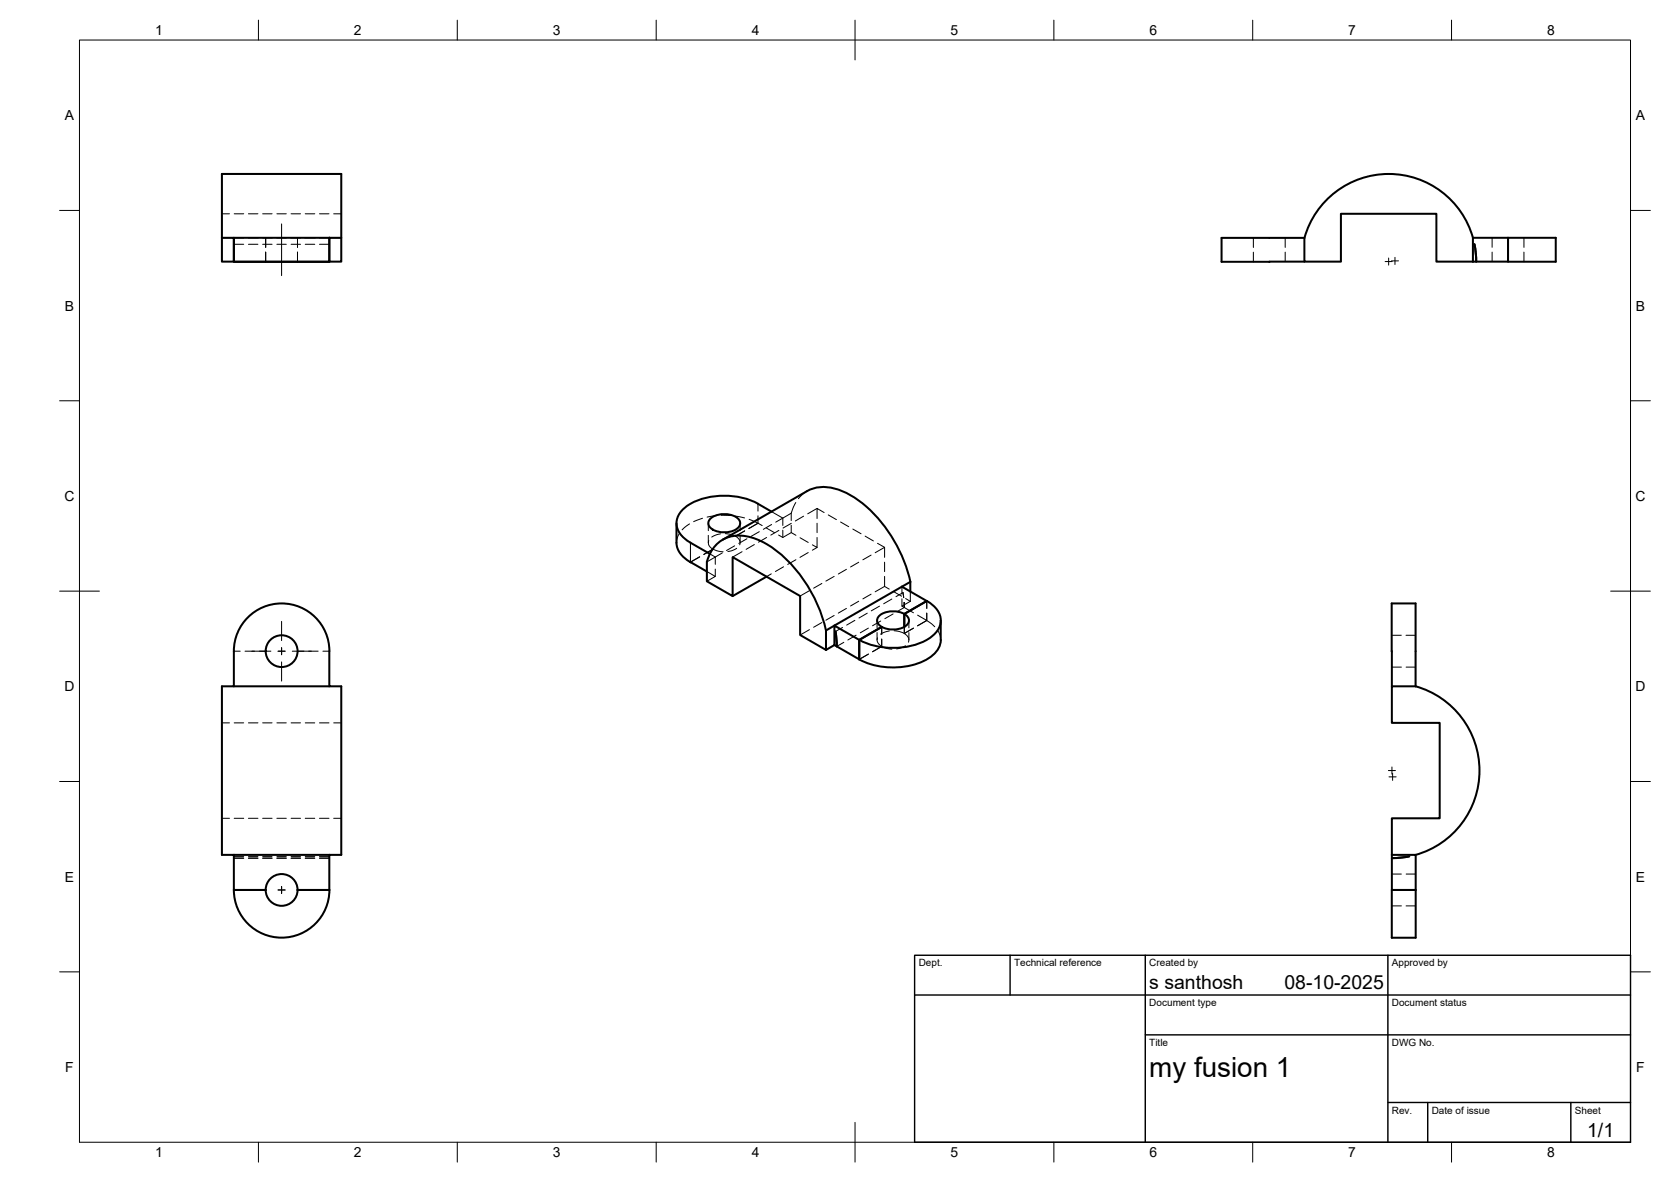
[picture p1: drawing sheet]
<svg xmlns="http://www.w3.org/2000/svg" width="420mm" height="297mm" viewBox="0 0 420 297" stroke-linecap="round" stroke-linejoin="round" font-family="sans-serif">
<!-- layer: Hidden -->
<g fill="none" stroke="#000" stroke-width=".25">
<path d="M55.8 59.8h5.5M55.8 53.7h1.9M58.9 53.7h2.4M62.5 59.8h2.4M62.5 53.7h2.4M66 59.8h2.4M66 53.7h2.4M66.8 59.8v2.4M69.6 59.8h2.4M69.6 53.7h2.4M73.2 59.8h2.4M73.2 53.7h2.4"/>
<path d="M74.8 59.8v2.4M76.8 59.8h2.3M76.8 53.7h2.3M80.3 59.8h5.5M80.3 53.7h2.4M83.9 53.7h1.9M315.2 59.8v2.4M323.2 59.8v2.4M375.2 59.8v2.4M383.2 59.8v2.4M58.8 65.8h1.6M58.8 61.4h2.5"/>
<path d="M61.6 65.8h2.4M62.5 61.4h2.4M65.2 65.8h3.2M66 61.4h2.4M66.8 63.4v2.4M69.6 65.8h2.4M69.6 61.4h2.4M73.2 65.8h1.6M73.2 61.4h2.4M74.8 63.4v2.4M74.8 65.8h1.6M76.8 61.4h2.3"/>
<path d="M77.6 65.8h2.4M80.3 61.4h2.5M81.2 65.8h1.6M315.2 63.4v2.4M323.2 63.4v2.4M375.2 63.4v2.4M383.2 63.4v2.4M170.8 134.1l-.5 1.2-.2 1.1M173.4 131.7l-1.9 1.4M175.9 139.9l-2.3 1.4 2.3-1.3M176.6 130.2l-2.2 .9M178.1 131.5v1.9"/>
<path d="M178.1 134.5v1.9M178.2 135.9a1.67 1.67 0 0 0 1.1 2.1M179.3 138l.9 .4 1.6 .3M179.3 138h.1M179.3 138l-2.3 1.3M180.1 129.6l-2.3 .3M181.2 134.2l-1 .2-1.2 .6M181.3 129.5h2.4M181.6 138.9l-1.7 1.1-1.4-.8M182.4 134.1l1.6 .3 .9 .4M184.7 137.2l-2 1.2M184.9 129.7l2.3 .5"/>
<path d="M184.9 134.7a1.73 1.73 0 0 1 1.1 2.2M184.9 134.7v.1M185.2 137.8l-1.2 .6-1 .2M186.1 131.5v1.8M186.1 134.5v1.9M186.6 138.6l-2.4 1.4M187.2 133.4l-2.3 1.3M187.2 133.4l-2.3 1.4M187.8 135.4l-2 1.2M188.4 130.5l2.2 1M189.7 136.8l-2.1 1.3M190.6 131.5l-2.3 1.3 2.3-1.3 1 .6"/>
<path d="M190.6 131.5h.1M190.9 133.6l-2.1 1.2M192.7 132.7l2 1.2M192.8 135.1l-2.1 1.2M194 128.6l2.8 1.6 2.1-1.2M194 131.8l-2.1 1.2M195.1 131.2l1.7-1v1.8M195.9 133.3l-2.1 1.2M196.8 133.2v1.9M198.9 132v1.8l1.2 .7M198.9 133.8l-2.1 1.3-1-.6M199 131.5l-2.1 1.2"/>
<path d="M200.1 126.3l-.2 .3a7 7 0 0 0-1 4.2M201.2 135.1l2 1.2M202.1 129.7l-2.1 1.2M202.9 123.4l-1.1 .9-1.1 1M203.2 138.9l-2.1 1.2M205.4 135.1v2.5l-1.1-.7M205.4 131.5v2.4M205.4 137.6l-1.1 .7M205.4 127.8l-2.3 1.3M207.2 128.8l-1.8-1v2.5M208.3 129.4l2 1.2M211.3 131.2l2.1 1.2"/>
<path d="M214.4 133l2.1 1.1M217.5 134.7l2.1 1.2M219 139.5l-2 1.2M220.6 136.5l1.8 1v2.6M222.4 137.5l-2.4 1.4M177.7 143.6l2.2 1.3-2.2 1.2M177.7 141.2l2.2-1.2v1.8M179.9 143v1.9M193.9 144.2l-1.2 .7M197 142.4l-2 1.2M200.1 140.7l-2 1.1M203.5 158.2l-2.3 1.4"/>
<path d="M203.5 148.4l-2.3 1.4M206.7 156.4l-2.1 1.2M206.7 146.6l-2.1 1.2M209.7 154.7l-2 1.2M209.7 144.9l-2 1.1M211.9 157.7l-1.8 1M212.8 152.9l-2 1.2M212.8 143.1l-2 1.2M214.9 155.9l-2 1.2M215.3 159.6l-2.1 1.2M215.9 151.1l-2 1.2M215.9 141.3l-2 1.2"/>
<path d="M218.1 154.1l-2.1 1.2M218.4 157.8l-2.1 1.2M219 149.3l-2 1.2M220.5 155.9v1.9M220.5 159v1.8M221.1 152.3l-2 1.2M221.4 156.1l-2 1.2M221.7 157.6v1.8M222.4 147.4l-2.4 1.3M222.4 147.4l1.2 .6M222.4 141.3v2.3M222.4 144.9v2.5"/>
<path d="M223.6 158.6l-1 .2-1.2 .6M224.2 150.5l-2 1.2M224.6 154.3l-2.1 1.2M224.6 148.6l2.1 1.2M224.8 158.5l1.1 .2 1.5 .5 2.3-1.4-2.3 1.4a1.69 1.69 0 0 1 1 2.2M225.3 150l1.8-1.1 .1 1.3M225.6 153.7l1.8-1 2.3 1.3M226.8 150.5v1.8l.6 .4M226.8 147.4v1.9M227.3 151.4l.1 1.3zM227.4 157.6v1.6M227.7 150.4l1.2 .7"/>
<path d="M228.5 155.9v1.9M228.5 159v1.8M228.9 151.1l-2.1 1.2M228.9 148.7v2.4M230.7 154.6l2.3 1.3-2.3 1.4 2.3-1.4 2 1.6M233 151v1.9M233 154.1v1.8M235.8 158.4l.6 1.4 .1 1M349.9 159.6h2.4M353.5 159.6h2.4M58.8 163.6h1.6M61.6 163.6h2.4"/>
<path d="M65.2 163.6h1.6M74.8 163.6h1.6M77.6 163.6h2.4M81.2 163.6h1.6M212.2 161.4l-1.8 1M218.4 164.4l-2.4 1.3M220.6 160.3a1.71 1.71 0 0 0 1.1 2.1l-2.3 1.4M221.7 162.5l.9 .4 1.7 .2M221.7 160.6v1.9M221.7 162.5l-2.3 1.3M227.7 162.3l-1.3 .6-1 .2M350 167.6h2.4"/>
<path d="M353.5 167.6h2.4M55.8 181.7h1.9M58.9 181.7h2.4M62.5 181.7h2.4M66 181.7h2.4M69.6 181.7h2.4M73.2 181.7h2.4M76.8 181.7h2.3M80.3 181.7h2.4M83.9 181.7h1.9M55.8 205.6h1.9M58.8 215.7h2.5"/>
<path d="M58.8 215.2h2.5M58.9 205.6h2.4M62.5 215.7h2.4M62.5 215.2h2.4M62.5 205.6h2.4M66 215.7h2.4M66 215.2h2.4M66 205.6h2.4M69.6 215.7h2.4M69.6 215.2h2.4M69.6 205.6h2.4M73.2 215.7h2.4"/>
<path d="M73.2 215.2h2.4M73.2 205.6h2.4M76.8 215.7h2.3M76.8 215.2h2.3M76.8 205.6h2.3M80.3 215.7h2.5M80.3 215.2h2.5M80.3 205.6h2.4M83.9 205.6h1.9M350 219.7h2.4M353.6 219.7h2.4M349.9 227.7h2.5"/>
<path d="M353.5 227.7h2.5"/>
</g>
<!-- layer: Visible -->
<g fill="none" stroke="#000" stroke-width=".51">
<path d="M55.8 59.8h3v6h-3zM55.8 59.8v-16.1h30v16.1M58.8 59.8h24v6h-24zM82.8 59.8h3v6h-3zM328 59.8v6h9.2v-12.1h24v12.1h9.2M328 59.8h-20.9v6h20.9M370.4 59.8h8.8v6h-8.8zM370.4 59.8a22 22 0 0 0-21.2-16.1 22 22 0 0 0-21.2 16.1M379.2 59.8h12v6h-12zM58.8 65.8h8M66.8 65.8h16M74.8 65.8h.1"/>
<path d="M370.7 61.4l.5 4.3-.5-4.3M170.1 131.5v4.9a6 6 0 0 0 3.5 4.9l4.1 2.3M173.6 136.4l4.9 2.8M178.7 130.3a5.6 5.6 0 0 1 7.2 .4 1.93 1.93 0 0 1-1.6 2.7 5.6 5.6 0 0 1-6-1.2 1.49 1.49 0 0 1 .4-1.9zM181.7 135.6l21.3-12.2a10.3 10.3 0 0 1 9.9 .5 33.7 33.7 0 0 1 15.3 19.5l.7 2.8M194 128.6a19.7 19.7 0 0 0-18-3.1 8.4 8.4 0 0 0-5.8 5.1 5 5 0 0 0 2.3 5.1l1.1 .7M177.7 141.2v4.9l6.5 3.7v-9.8l17 9.8v9.8l6.5 3.7M177.7 141.2a8.3 8.3 0 0 1 10.7-6.3 25.5 25.5 0 0 1 13.7 10.8 36.1 36.1 0 0 1 5.6 12.7M192.7 144.9l-8.5 4.9M210.1 158.7l.3 3.7M221.1 154.7a5.6 5.6 0 0 1 7.2 .5 1.93 1.93 0 0 1-1.5 2.6 5.6 5.6 0 0 1-6-1.1 1.49 1.49 0 0 1 .3-2zM221.7 157.6l-5.7 3.2v4.9"/>
<path d="M226.8 147.4l-19.1 11v4.9M226.8 147.4l2.1-1.2v2.5M226.8 147.4l6.2 3.6M233 151l-5.6 3.3v3.3M233 151a5.6 5.6 0 0 1 3.5 5.8 7.3 7.3 0 0 1-4.6 4.6 19.1 19.1 0 0 1-15.9-.6l-6.2-3.6v4.9l-2.1 1.2M236.5 155.9v4.9M58.8 172.5h24M82.8 163.6v8.9h3v42.3h-3v8.9h-8M82.8 163.6a12 12 0 0 0-12-12 12 12 0 0 0-12 12v8.9h-3v42.3h3v8.9h8M209.8 162.1l.6 .3M210.4 162.4l5.6 3.3M236.6 160.8a6.3 6.3 0 0 1-4.2 5.2 19 19 0 0 1-16.3-.3"/>
<path d="M350 172.5l-.1-20.9h6v20.9M355.9 172.5a22 22 0 0 1 16.1 21.1 22 22 0 0 1-16 21.2M355.9 172.5h-5.9v9.2h12v23.9h-12v9.2M58.8 214.8h24M350 214.8h6v8.9h-6zM354.3 215.2l-4.3 .5M354.4 215.2l-4.4 .4M66.8 223.6a4 4 0 0 1 4-3.9 4 4 0 0 1 4 3.9M66.8 223.6a4 4 0 0 0 4 4 4 4 0 0 0 4-4M82.8 223.6a12 12 0 0 1-12 12 12 12 0 0 1-12-12l8 .1M349.9 223.7h6.1v12h-6.1z"/>
<circle cx="70.8" cy="163.6" r="4"/>
</g>
<!-- layer: Hidden Narrow -->
<path d="M190.6 126.6v1.8M190.6 129.6v1.9" fill="none" stroke="#000" stroke-width=".25"/>
<!-- layer: Visible Narrow -->
<path d="M173.6 136.4v4.9" fill="none" stroke="#000" stroke-width=".25"/>
<!-- layer: BORDER -->
<g fill="none" stroke="#000" stroke-width=".25">
<path d="M20 10.1h390v276.9h-390zM65 5.1v5M115 5.1v5M165 5.1v5M215 5.1v10M265 5.1v5M315 5.1v5M365 5.1v5M15 52.9h5M410 52.9h5M15 100.7h5M410 100.7h5"/>
<path d="M15 148.6h10M405 148.6h10M15 196.4h5M410 196.4h5M15 244.2h5M410 244.2h5M65 287v5M115 287v5M165 287v5M215 282.1v9.9M265 287v5M315 287v5"/>
<path d="M365 287v5"/>
</g>
<!-- layer: TITLEBLOCK -->
<path d="M230 240.1h180v46.9h-180zM230 250h180M254 240.1v9.9M288 240.1v46.9M349 240.1v46.9M288 260.1h122M349 277.1h61M359 277.1v9.9M395 277.1v9.9" fill="none" stroke="#000" stroke-width=".36"/>
<!-- layer: Smart Centers -->
<g fill="none" stroke="#000" stroke-width=".25">
<path d="M70.8 56.3v13M348.3 65.7h1.8M349.2 64.8v1.8M349.9 65.6h1.7M350.8 64.7v1.8M70.8 156.2v4.8M63.3 163.6h4.8M69.9 163.6h1.8M70.8 162.8v1.7M70.8 166.3v4.9M73.5 163.6h4.8M349.1 193.6h1.8"/>
<path d="M349.2 195.2h1.8M350 192.8v1.7M350.2 194.3v1.8M69.9 223.7h1.8M70.8 222.8v1.7"/>
</g>
<text font-size="7" x="289" y="270.6">my fusion 1</text>
<g font-size="4.9">
<text x="289" y="248.5">s santhosh</text>
<text x="323" y="248.5">08-10-2025</text>
<text x="399.1" y="285.7">1/1</text>
</g>
<g font-size="3.5">
<text x="39" y="8.8">1</text>
<text x="89" y="8.8">2</text>
<text x="139" y="8.8">3</text>
<text x="189" y="8.8">4</text>
<text x="239" y="8.8">5</text>
<text x="289" y="8.8">6</text>
<text x="339" y="8.8">7</text>
<text x="389" y="8.8">8</text>
<text x="16.3" y="30.2">A</text>
<text x="411.3" y="30.2">A</text>
<text x="16.3" y="78">B</text>
<text x="411.3" y="78">B</text>
<text x="16.2" y="125.9">C</text>
<text x="411.2" y="125.9">C</text>
<text x="16.2" y="173.7">D</text>
<text x="411.2" y="173.7">D</text>
<text x="16.3" y="221.6">E</text>
<text x="411.3" y="221.6">E</text>
<text x="16.4" y="269.4">F</text>
<text x="411.4" y="269.4">F</text>
<text x="39" y="290.8">1</text>
<text x="89" y="290.8">2</text>
<text x="139" y="290.8">3</text>
<text x="189" y="290.8">4</text>
<text x="239" y="290.8">5</text>
<text x="289" y="290.8">6</text>
<text x="339" y="290.8">7</text>
<text x="389" y="290.8">8</text>
</g>
<g font-size="2.5">
<text x="231" y="242.9">Dept.</text>
<text x="255" y="242.9">Technical reference</text>
<text x="289" y="242.9">Created by</text>
<text x="350" y="242.9">Approved by</text>
<text x="289" y="252.8">Document type</text>
<text x="350" y="252.8">Document status</text>
<text x="289" y="262.9">Title</text>
<text x="350" y="262.9">DWG No.</text>
<text x="350" y="279.9">Rev.</text>
<text x="360" y="279.9">Date of issue</text>
<text x="396" y="279.9">Sheet</text>
</g>
</svg>
